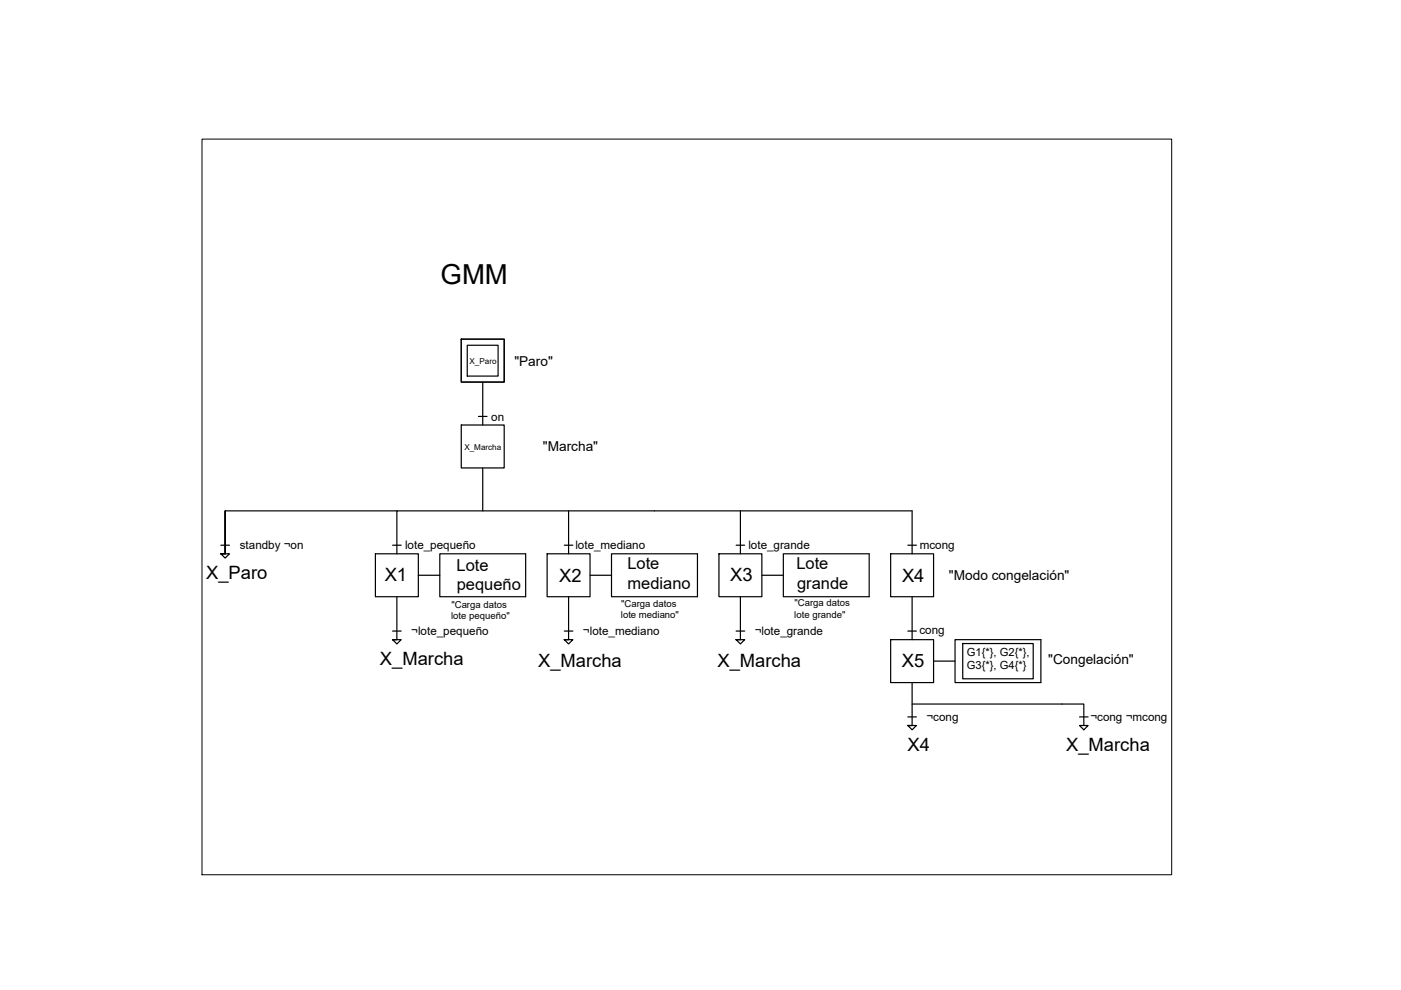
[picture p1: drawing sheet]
<svg xmlns="http://www.w3.org/2000/svg" width="297mm" height="210mm" viewBox="0 0 297 210" stroke-linecap="round" stroke-linejoin="round" font-family="sans-serif">
<!-- layer: 0 -->
<g fill="none" stroke="#000" stroke-width=".25">
<path d="M97.8 71.9h9.1v9.1h-9.1zM99.1 73.2h6.5v6.5h-6.5zM97.8 90.1h9.1v9.1h-9.1zM101.4 88.3h1.9M102.3 81v9.1M102.3 99.2v9.1M46.8 117.4l.9 .9 .9-.9h-1.8h.9M46.8 115.6h1.8M47.7 108.3v9.1v-9.1h36.4M79.6 117.4h9.1v9.1h-9.1zM83.2 115.6h1.9M84.1 117.4v-9.1h109.3v9.1"/>
<path d="M93.2 117.4h18.2v9.1h-18.2zM116 117.4h9.1v9.1h-9.1zM119.6 115.6h1.9M120.6 108.3v9.1M129.7 117.4h18.2v9.1h-18.2zM152.4 117.4h9.1v9.1h-9.1zM156.1 115.6h1.8M157 108.3v9.1M166.1 117.4h18.2v9.1h-18.2zM188.8 117.4h9.1v9.1h-9.1zM192.5 115.6h1.8M83.2 133.8h1.9"/>
<path d="M84.1 126.5v9.1h-.9h1.9l-1 .9-.9-.9M88.7 122h4.5M119.6 133.8h1.9M120.6 126.5v9.1h-1h1.9l-.9 .9-1-.9M125.1 122h4.6M156.1 133.8h1.8M157 126.5v9.1h-.9h1.8l-.9 .9-.9-.9M161.5 122h4.6M188.8 135.6h9.1v9.1h-9.1zM192.5 133.8h1.8M193.4 126.5v9.1M202.5 135.6h18.2v9.1h-18.2z"/>
<path d="M204.1 136.4h15v7.5h-15zM192.5 152h1.8M193.4 144.7v9.1h-.9h1.8l-.9 .9-.9-.9M193.4 149.3h36.4v4.5M197.9 140.2h4.6M228.9 153.8h1.8l-.9 .9zM228.9 152h1.8"/>
</g>
<path d="M42.8 29.5h205.6v156h-205.6z" fill="none" stroke="#000" stroke-width=".21"/>
<text font-size="5.8" x="93.4" y="60.3">GMM</text>
<g font-size="3.9">
<text x="43.7" y="122.8">X_Paro</text>
<text x="81.6" y="123.2">X1</text>
<text x="118.6" y="123.3">X2</text>
<text x="154.8" y="123.2">X3</text>
<text x="191.2" y="123.4">X4</text>
<text x="80.5" y="141">X_Marcha</text>
<text x="114.1" y="141.4">X_Marcha</text>
<text x="152.1" y="141.4">X_Marcha</text>
<text x="191.2" y="141.4">X5</text>
<text x="192.4" y="159.2">X4</text>
<text x="226" y="159.1">X_Marcha</text>
</g>
<g font-size="3.5">
<text x="96.8" y="121">Lote</text>
<text x="96.8" y="125.1">pequeño</text>
<text x="133" y="120.7">Lote</text>
<text x="133" y="124.9">mediano</text>
<text x="168.9" y="120.6">Lote</text>
<text x="169" y="124.8">grande</text>
</g>
<g font-size="2.9">
<text x="109.1" y="77.6">&quot;Paro&quot;</text>
<text x="115.1" y="95.6">&quot;Marcha&quot;</text>
<text x="201.2" y="122.9">&quot;Modo congelación&quot;</text>
<text x="222.2" y="140.8">&quot;Congelación&quot;</text>
</g>
<g font-size="2.5">
<text x="104.2" y="89.2">on</text>
<text x="50.8" y="116.5">standby ¬on</text>
<text x="85.9" y="116.5">lote_pequeño</text>
<text x="122" y="116.4">lote_mediano</text>
<text x="158.7" y="116.3">lote_grande</text>
<text x="195" y="116.4">mcong</text>
<text x="87.2" y="134.7">¬lote_pequeño</text>
<text x="123.6" y="134.7">¬lote_mediano</text>
<text x="160" y="134.7">¬lote_grande</text>
<text x="194.9" y="134.5">cong</text>
<text x="196.4" y="152.9">¬cong</text>
<text x="231.2" y="152.9">¬cong ¬mcong</text>
</g>
<g font-size="2.4">
<text x="205" y="139.1">G1{*}, G2{*},</text>
<text x="205" y="141.9">G3{*}, G4{*}</text>
</g>
<g font-size="2">
<text x="95.7" y="131.3">lote pequeño&quot;</text>
<text x="95.7" y="128.9">&quot;Carga datos</text>
<text x="131.6" y="131.1">lote mediano&quot;</text>
<text x="131.7" y="128.7">&quot;Carga datos</text>
<text x="168.4" y="131">lote grande&quot;</text>
<text x="168.4" y="128.6">&quot;Carga datos</text>
</g>
<g font-size="1.7">
<text x="99.6" y="77.2">X_Paro</text>
<text x="98.5" y="95.5">X_Marcha</text>
</g>
</svg>
